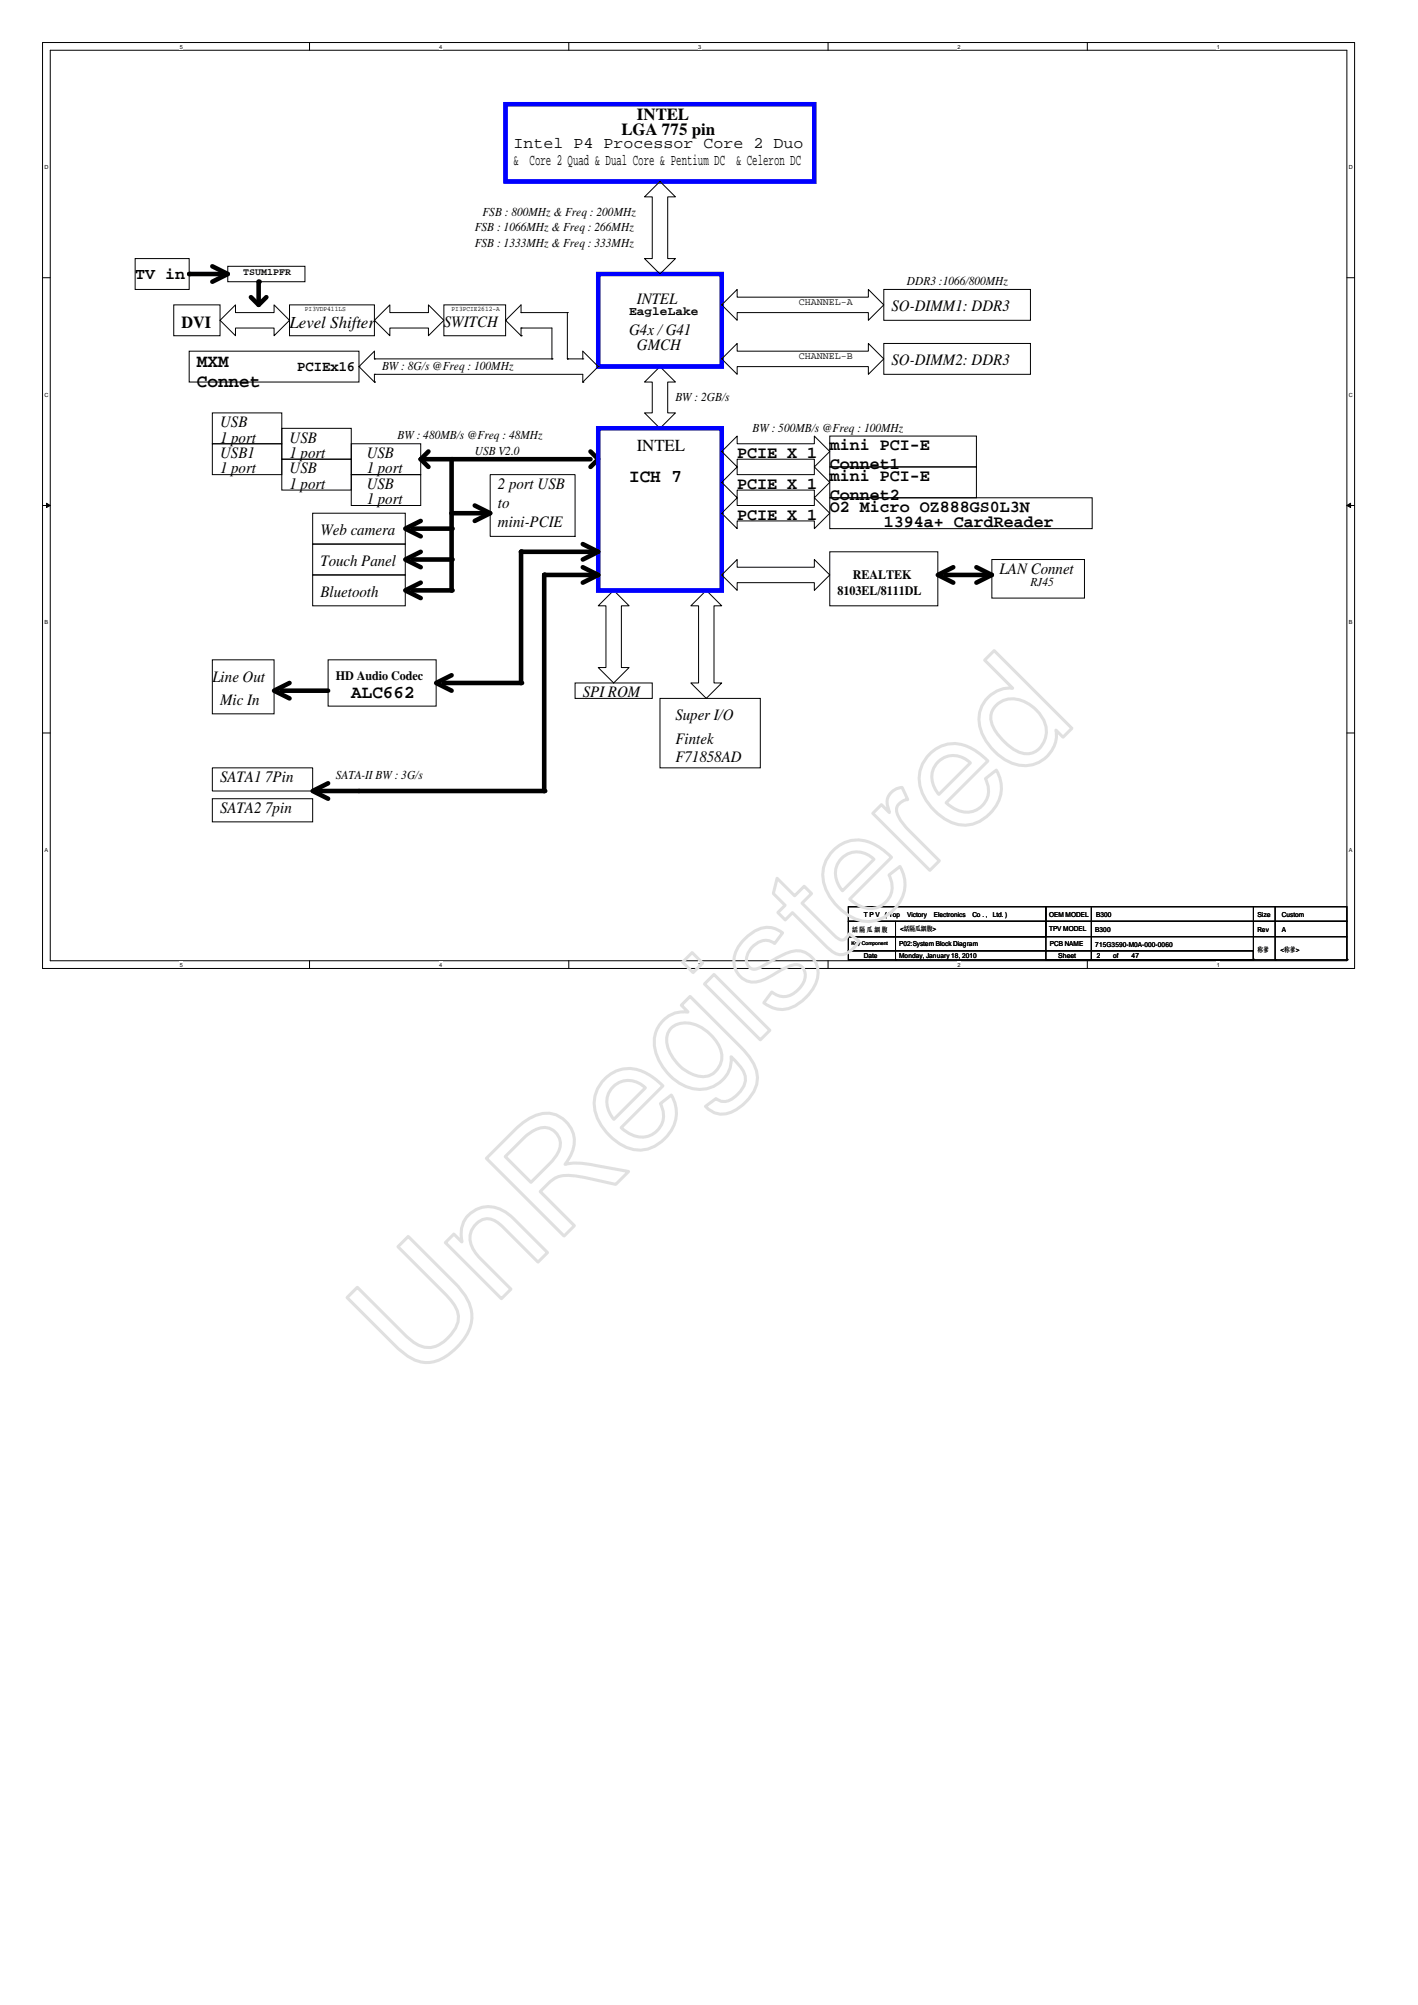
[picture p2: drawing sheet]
<svg xmlns="http://www.w3.org/2000/svg" width="210mm" height="297mm" viewBox="0 0 210 297" stroke-linecap="round" stroke-linejoin="round" font-family="sans-serif">
<path d="M6.3 6.3h194.3v137.2h-194.3zM7.4 7.4h192.1v134.9h-192.1z" fill="none" stroke="#000" stroke-width=".15"/>
<g fill="#fff">
<path d="M26.6 6.4h.5v1h-.5z"/>
<path d="M26.6 142.4h.5v1h-.5z"/>
</g>
<path d="M45.8 6.3v1.1M45.8 142.3v1.2" fill="none" stroke="#000" stroke-width=".15"/>
<g fill="#fff">
<path d="M65 6.4h.5v1h-.5z"/>
<path d="M65 142.4h.5v1h-.5z"/>
</g>
<path d="M84.2 6.3v1.1M84.2 142.3v1.2" fill="none" stroke="#000" stroke-width=".15"/>
<g fill="#fff">
<path d="M103.4 6.4h.5v1h-.5z"/>
<path d="M103.4 142.4h.5v1h-.5z"/>
</g>
<path d="M122.6 6.3v1.1M122.6 142.3v1.2" fill="none" stroke="#000" stroke-width=".15"/>
<g fill="#fff">
<path d="M141.8 6.4h.5v1h-.5z"/>
<path d="M141.8 142.4h.5v1h-.5z"/>
</g>
<path d="M161 6.3v1.1M161 142.3v1.2" fill="none" stroke="#000" stroke-width=".15"/>
<g fill="#fff">
<path d="M180.2 6.4h.5v1h-.5z"/>
<path d="M180.2 142.4h.5v1h-.5z"/>
<path d="M6.6 24.3h.6v.9h-.6z"/>
<path d="M199.8 24.3h.6v.9h-.6z"/>
<path d="M6.6 58h.6v.9h-.6z"/>
<path d="M199.8 58h.6v.9h-.6z"/>
</g>
<path d="M6.3 41.1h1.1M199.5 41.1h1.1" fill="none" stroke="#000" stroke-width=".15"/>
<g fill="#fff">
<path d="M6.6 91.7h.5v1h-.5z"/>
<path d="M199.8 91.7h.5v1h-.5z"/>
</g>
<path d="M6.3 74.9h1.1M199.5 74.9h1.1" fill="none" stroke="#000" stroke-width=".15"/>
<path d="M6.9 74.5l.5 .4-.5 .3zM199.5 74.9l.5-.4v.7z" fill="#000" stroke="#000" stroke-width=".15"/>
<g fill="#fff">
<path d="M6.6 125.4h.5v1h-.5z"/>
<path d="M199.8 125.4h.5v1h-.5z"/>
</g>
<g fill="none" stroke="#000" stroke-width=".15">
<path d="M20 38.3h8v4.6h-8zM33.7 39.4h11.5v2.3h-11.5zM95.5 29.2l2.2-2.3 2.3 2.3h-1.1v9.1h1.1l-2.3 2.3-2.2-2.3h1.1v-9.1zM25.7 45.2h6.9v4.5h-6.9zM28 52h25.2v4.6h-25.2zM32.6 47.4l2.3-2.2v1.1h5.7v-1.1l2.3 2.2-2.3 2.3v-1.1h-5.7v1.1zM42.9 45.2h12.5v4.5h-12.5zM53.2 54.3h.1M53.2 54.3l2.2 2.3M55.4 47.4l2.3-2.2v1.1h5.7v-1.1l2.3 2.2-2.3 2.3v-1.1h-5.7v1.1zM55.4 55.4h.1M55.4 56.6h.1"/>
<path d="M55.4 53.2h.1M55.4 53.2h26.3M55.4 55.4h30.9v1.2M55.4 53.2v-1.2l-2.2 2.3M55.4 55.4v1.2M65.7 45.2h9.2v4.5h-9.2zM74.9 47.4h.1M74.9 47.4l2.3 2.3M77.2 48.6h.1M77.2 49.7h.1M77.2 46.3h.1M77.2 46.3h6.8"/>
<path d="M77.2 48.6h4.5v4.6M77.2 46.3v-1.1l-2.3 2.2M77.2 48.6v1.1M81.7 53.2h.1M84 53.2h.1M84 46.3h.1M84 53.2h2.3M84 46.3v6.9M86.3 56.6h.1M86.3 53.2h.1M86.3 53.2v-1.2l2.3 2.3M88.6 54.3h.1"/>
<path d="M88.6 54.3l-2.3 2.3M95.5 56.6l2.2-2.3 2.3 2.3h-1.1v4.6h1.1l-2.3 2.3-2.2-2.3h1.1v-4.6zM109.2 42.9v1.1h19.4v-1.1l2.3 2.3-2.3 2.2v-1.1h-19.4v1.1l-2.3-2.2zM109.2 50.9v1.1h19.4v-1.1l2.3 2.3-2.3 2.2v-1.1h-19.4v1.1l-2.3-2.2zM130.9 42.9h21.7v4.5h-21.7zM130.9 50.9h21.7v4.5h-21.7zM31.4 65.7h10.3v4.6h-10.3zM31.4 61.2h10.3v4.5h-10.3zM41.7 68h10.3v4.6h-10.3zM41.7 63.5h10.3v4.5h-10.3zM46.3 76h13.7v4.6h-13.7zM52 65.7h10.3v4.6h-10.3z"/>
<path d="M52 70.3h10.3v4.6h-10.3zM72.6 70.3h12.6v9.2h-12.6zM109.2 64.6v1.1h11.4v-1.1l2.3 2.3-2.3 2.3v-1.2h-11.4v1.2l-2.3-2.3zM109.2 69.2v1.1h11.4v-1.1l2.3 2.3-2.3 2.2v-1.1h-11.4v1.1l-2.3-2.2zM109.2 73.7v1.2h11.4v-1.2l2.3 2.3-2.3 2.3v-1.1h-11.4v1.1l-2.3-2.3zM122.9 64.6h21.7v4.6h-21.7zM122.9 69.2h21.7v4.5h-21.7zM122.9 73.7h38.8v4.6h-38.8zM31.4 97.7h9.2v8h-9.2zM46.3 80.6h13.7v4.6h-13.7zM46.3 85.2h13.7v4.5h-13.7zM48.6 97.7h16v6.9h-16z"/>
<path d="M90.9 87.5l2.3 2.2h-1.2v9.2h1.2l-2.3 2.3-2.3-2.3h1.1v-9.2h-1.1zM104.6 87.5l2.3 2.2h-1.2v11.5h1.2l-2.3 2.3-2.3-2.3h1.2v-11.5h-1.2zM109.2 82.9v1.1h11.4v-1.1l2.3 2.3-2.3 2.3v-1.2h-11.4v1.2l-2.3-2.3zM122.9 81.7h16v8h-16zM146.9 82.9h13.7v5.7h-13.7zM6.3 108.6h1.1M31.4 118.3h14.9v3.4h-14.9zM31.4 113.7h14.9v3.5h-14.9zM85.2 101.2h11.4v2.3h-11.4zM97.7 103.5h14.9v10.2h-14.9zM199.5 108.6h1.1M125.6 134.3h29.3v2.2h-29.3z"/>
<path d="M125.6 136.5h29.3v2.3h-29.3zM125.6 138.8h29.3v2h-29.3zM132.6 136.5v5.7M154.9 134.3h44.6v2.2h-44.6zM154.9 136.5h44.6v2.3h-44.6zM161.6 134.4v7.8M185.6 134.3v7.8M188.8 134.3v7.9M199.5 138.8v3.3M125.6 140.8h60v1.4h-60zM132.6 142.2h.1M154.9 140.8h30.7v1.4h-30.7z"/>
<path d="M161.6 142.2h.1M185.6 142.1h.1M185.6 142.2h13.9M188.8 142.2h.1M199.5 142.1h.1M199.5 142.2h.1"/>
</g>
<path d="M74.9 15.4h45.7v11.5h-45.7zM88.6 40.6h18.3v13.7h-18.3zM88.6 63.5h18.3v24h-18.3z" fill="none" stroke="#00f" stroke-width=".68"/>
<g fill="none" stroke="#000" stroke-width=".68">
<path d="M31.4 39.4l2.3 1.2-2.3 1.1M28 40.6h5.7M37.2 44l1.1 1.2 1.1-1.2M38.3 41.7v3.5M61.2 78.3h5.7M62.3 77.2l-2.3 1.1 2.3 1.2M62.3 68h25.2M63.4 66.9l-1.1 1.1 1.1 1.2M66.9 68v19.5h-5.7M66.9 76h5.7M70.3 74.9l2.3 1.1-2.3 1.2M87.5 66.9l1.1 1.1-1.1 1.2"/>
<path d="M61.2 82.9h5.7M62.3 81.7l-2.3 1.2 2.3 1.1M62.3 86.3l-2.3 1.2 2.3 1.1M86.3 80.6l2.3 1.1-2.3 1.2M86.3 84l2.3 1.2-2.3 1.1M88.6 85.2h-8v32h-33.2M88.6 81.7h-11.4v19.5h-11.5M140 85.2h6.9M141.2 84l-2.3 1.2 2.3 1.1M144.6 84l2.3 1.2-2.3 1.1M41.7 102.3h6.9M42.9 101.2l-2.3 1.1 2.3 1.2"/>
<path d="M48.6 116l-2.3 1.2 2.3 1.1M66.9 100l-2.3 1.2 2.3 1.1"/>
</g>
<g fill="#000">
<circle cx="28" cy="40.6" r=".34"/>
<circle cx="38.3" cy="41.7" r=".34"/>
<circle cx="62.3" cy="68" r=".34"/>
<circle cx="66.9" cy="68" r=".34"/>
<circle cx="66.9" cy="78.3" r=".34"/>
<circle cx="66.9" cy="76" r=".34"/>
<circle cx="66.9" cy="82.9" r=".34"/>
<circle cx="66.9" cy="87.5" r=".34"/>
<circle cx="77.2" cy="81.7" r=".34"/>
<circle cx="80.6" cy="85.2" r=".34"/>
<circle cx="140" cy="85.2" r=".34"/>
<circle cx="41.7" cy="102.3" r=".34"/>
<circle cx="47.4" cy="117.2" r=".34"/>
<circle cx="77.2" cy="101.2" r=".34"/>
<circle cx="80.6" cy="117.2" r=".34"/>
</g>
<text font-size="22.7" fill="#e0e0e0" x="61.6" y="205" transform="rotate(-45 61.6 205)">UnRegistered</text>
<g font-size="2.7">
<text x="29.2" y="54.3">MXM</text>
<text x="29.2" y="57.4">Connet</text>
<text x="93.2" y="71.5">ICH 7</text>
<text x="52" y="103.5">ALC662</text>
</g>
<g font-size="2.5">
<text x="94.3" y="17.7">INTEL</text>
<text x="92" y="20">LGA 775 pin</text>
<text x="26.9" y="48.6">DVI</text>
<text x="42.9" y="48.5">Level Shifter</text>
<text x="94.3" y="66.8">INTEL</text>
<text x="109.2" y="67.8">PCIE X 1</text>
<text x="122.9" y="66.7">mini PCI-E</text>
<text x="122.9" y="69.5">Connet1</text>
<text x="122.9" y="71.2">mini PCI-E</text>
<text x="109.2" y="72.4">PCIE X 1</text>
<text x="109.2" y="77">PCIE X 1</text>
<text x="122.9" y="74.1">Connet2</text>
<text x="122.9" y="75.8">O2 Micro OZ888GS0L3N</text>
<text x="130.9" y="78.1">1394a+ CardReader</text>
</g>
<g font-size="2.4">
<text x="76" y="21.9">Intel P4 Processor Core 2 Duo</text>
<text x="76" y="24.5">&amp; Core 2 Quad &amp; Dual Core &amp; Pentium DC &amp; Celeron DC</text>
<text x="20" y="41.4">TV in</text>
<text x="94.3" y="45">INTEL</text>
<text x="132" y="46.1">SO-DIMM1: DDR3</text>
<text x="65.7" y="48.4">SWITCH</text>
<text x="93.2" y="49.6">G4x / G41</text>
<text x="94.3" y="51.9">GMCH</text>
<text x="132" y="54.1">SO-DIMM2: DDR3</text>
<text x="32.6" y="63.3">USB</text>
<text x="32.6" y="65.6">1 port</text>
<text x="42.9" y="65.6">USB</text>
<text x="32.6" y="67.9">USB1</text>
<text x="32.6" y="70.1">1 port</text>
<text x="42.9" y="70.1">USB</text>
<text x="42.9" y="67.9">1 port</text>
<text x="54.3" y="70.1">1 port</text>
<text x="54.3" y="67.9">USB</text>
<text x="42.9" y="72.4">1 port</text>
<text x="54.3" y="72.4">USB</text>
<text x="54.3" y="74.7">1 port</text>
<text x="73.7" y="72.4">2 port USB</text>
<text x="73.7" y="75.2">to</text>
<text x="47.4" y="79.3">Web camera</text>
<text x="47.4" y="83.9">Touch Panel</text>
<text x="73.7" y="78">mini-PCIE</text>
<text x="47.4" y="88.4">Bluetooth</text>
<text x="148" y="85">LAN Connet</text>
<text x="31.4" y="101">Line Out</text>
<text x="32.6" y="104.4">Mic In</text>
<text x="86.3" y="103.3">SPI ROM</text>
<text x="100" y="106.7">Super I/O</text>
<text x="100" y="110.1">Fintek</text>
<text x="100" y="112.9">F71858AD</text>
<text x="32.6" y="115.9">SATA1 7Pin</text>
<text x="32.6" y="120.4">SATA2 7pin</text>
</g>
<text font-size="2.2" x="44" y="54.9">PCIEx16</text>
<g font-size="1.9">
<text x="124" y="88.1">8103EL/8111DL</text>
<text x="126.3" y="85.8">REALTEK</text>
<text x="49.7" y="100.7">HD Audio Codec</text>
</g>
<g font-size="1.8">
<text x="70.3" y="34.2">FSB : 1066MHz &amp; Freq : 266MHz</text>
<text x="71.5" y="32">FSB : 800MHz &amp; Freq : 200MHz</text>
<text x="70.3" y="36.5">FSB : 1333MHz &amp; Freq : 333MHz</text>
<text x="93.2" y="46.7">EagleLake</text>
<text x="134.3" y="42.2">DDR3 :1066/800MHz</text>
<text x="56.6" y="54.8">BW : 8G/s @Freq : 100MHz</text>
<text x="100" y="59.4">BW : 2GB/s</text>
<text x="58.9" y="65.1">BW : 480MB/s @Freq : 48MHz</text>
<text x="111.5" y="64">BW : 500MB/s @Freq : 100MHz</text>
<text x="70.3" y="67.4">USB V2.0</text>
<text x="152.6" y="86.8">RJ45</text>
<text x="49.7" y="115.4">SATA-II BW : 3G/s</text>
</g>
<g font-size="1.5">
<text x="36" y="40.7">TSUM1PFR</text>
<text x="118.3" y="45.2">CHANNEL-A</text>
<text x="118.3" y="53.2">CHANNEL-B</text>
</g>
<g font-size="1">
<text x="45.2" y="46">PI3VDP411LS</text>
<text x="66.9" y="46">PI3PCIE2612-A</text>
<text x="127.9" y="135.8">T P V</text>
<text x="131.1" y="135.8">( Top</text>
<text x="133.3" y="138">&lt;絬隔瓜絪腹&gt;</text>
<text x="134.4" y="135.8">Victory</text>
<text x="138.3" y="135.8">Electronics</text>
<text x="144" y="135.8">Co . ,</text>
<text x="147" y="135.8">Ltd. )</text>
<text x="155.4" y="135.8">OEM MODEL</text>
<text x="155.4" y="138">TPV MODEL</text>
<text x="162.3" y="135.8">B300</text>
<text x="186.2" y="135.8">Size</text>
<text x="189.9" y="135.8">Custom</text>
<text x="126.2" y="138.1">絬 隔 瓜 絪 腹</text>
<text x="127.9" y="141.9">Date</text>
<text x="133.2" y="141.9">Monday, January 18, 2010</text>
<text x="133.2" y="140.1">P02:System Block Diagram</text>
<text x="155.5" y="140.1">PCB NAME</text>
<text x="156.7" y="141.9">Sheet</text>
<text x="162.2" y="138.1">B300</text>
<text x="162.2" y="140.2">715G3590-M0A-000-0060</text>
<text x="162.4" y="141.9">2</text>
<text x="164.8" y="141.9">of</text>
<text x="167.6" y="141.9">47</text>
<text x="186.2" y="138.1">Rev</text>
<text x="186.2" y="141">称爹</text>
<text x="189.6" y="141">&lt;称爹&gt;</text>
<text x="189.9" y="138.1">A</text>
</g>
<g font-size=".8">
<text x="26.6" y="7.2">5</text>
<text x="65" y="7.2">4</text>
<text x="103.4" y="7.2">3</text>
<text x="141.8" y="7.2">2</text>
<text x="180.2" y="7.2">1</text>
<text x="6.6" y="25.1">D</text>
<text x="199.8" y="25.1">D</text>
<text x="6.6" y="58.8">C</text>
<text x="199.8" y="58.8">C</text>
<text x="6.6" y="92.5">B</text>
<text x="199.8" y="92.5">B</text>
<text x="6.6" y="126.2">A</text>
<text x="199.8" y="126.2">A</text>
<text x="26.6" y="143.2">5</text>
<text x="65" y="143.2">4</text>
<text x="103.4" y="143.2">3</text>
<text x="126.1" y="139.9">Key Component</text>
<text x="141.8" y="143.2">2</text>
<text x="180.2" y="143.2">1</text>
</g>
</svg>
